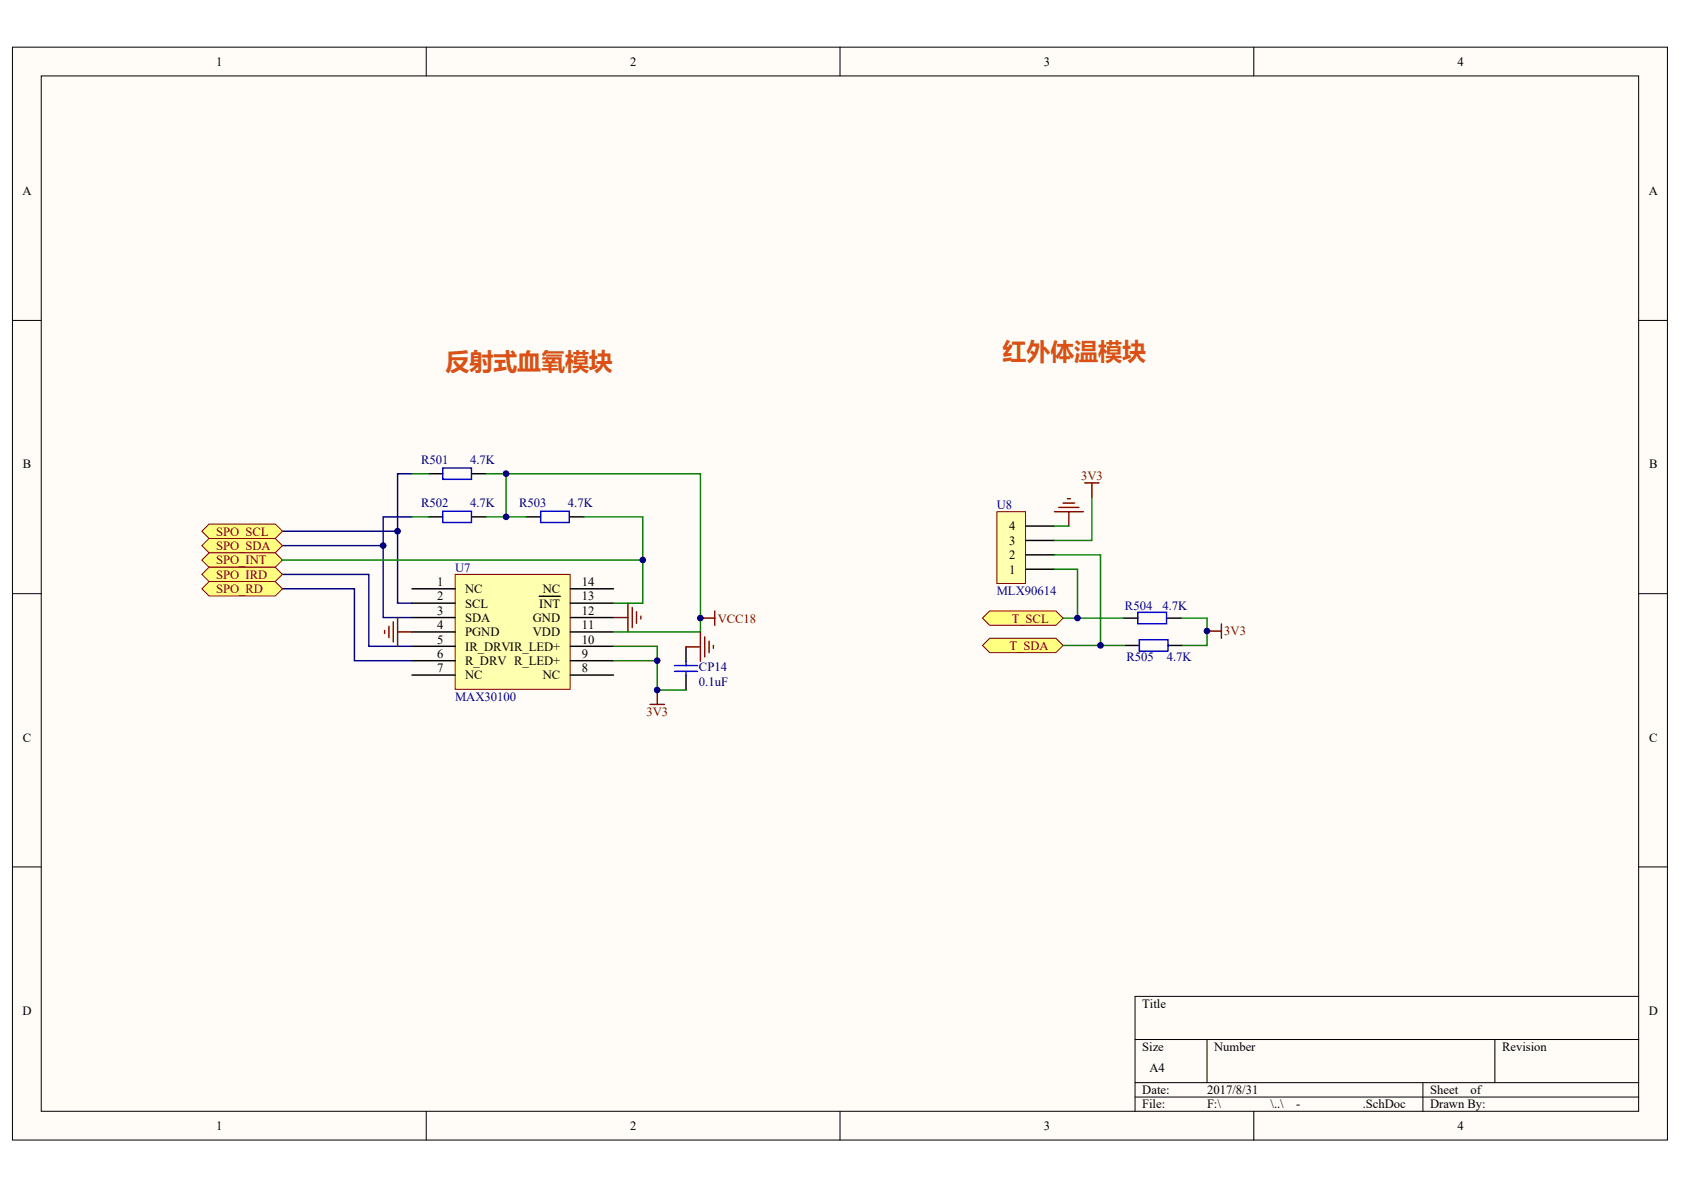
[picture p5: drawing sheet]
<svg xmlns="http://www.w3.org/2000/svg" width="297mm" height="210mm" viewBox="0 0 297 210" stroke-linecap="round" stroke-linejoin="round" font-family="sans-serif">
<g fill="#fffcf8" stroke="#000" stroke-width=".18">
<path d="M2.2 8.3h291.9v192.8h-291.9z"/>
<path d="M7.3 13.4h281.7v182.6h-281.7z"/>
</g>
<g fill="none" stroke="#000" stroke-width=".18">
<path d="M75.2 8.3v5.1M148.2 8.3v5.1M221.2 8.3v5.1M2.2 56.5h5.1M289.1 56.5h5M2.2 104.7h5.1M289.1 104.7h5M2.2 152.9h5.1M289.1 152.9h5M289.1 175.7h-88.9v20.3M75.2 196v5.1M148.2 196v5.1"/>
<path d="M200.2 183.4h88.9M200.2 191h88.9M200.2 193.5h88.9M212.9 183.4v7.6M221.2 196v5.1M251 191v5M263.7 183.4v7.6"/>
</g>
<path d="M80.3 101.3h20.3v20.3h-20.3z" fill="#ffffb0" stroke="#800000" stroke-width=".18"/>
<g fill="none" stroke="#000" stroke-width=".25">
<path d="M72.7 103.9h7.6M72.7 106.4h7.6M72.7 108.9h7.6M72.7 111.5h7.6M72.7 114h7.6M72.7 116.5h7.6M72.7 119.1h7.6M95.1 105.2h3.7M100.6 103.9h7.6M100.6 106.4h7.6M100.6 108.9h7.6M100.6 111.5h7.6"/>
<path d="M100.6 114h7.6M100.6 116.5h7.6M100.6 119.1h7.6M121 114.1v2.5M121 119.2v2.5"/>
</g>
<path d="M49.8 93.7h20.3M49.8 96.2h17.8M72.7 83.6h-2.6v22.8h2.6M72.7 91.2h-5.1v17.7h5.1M49.8 101.3h15.3v12.7h7.6M49.8 103.9h12.7v12.6h10.2" fill="none" stroke="#000080" stroke-width=".25"/>
<g fill="none" stroke="#800000" stroke-width=".25">
<path d="M67.8 111.2v.5M68.6 110.5v2M69.4 109.7v3.5M70.1 108.9v5.1M70.1 111.5h2.6M108.2 108.9h2.5M110.7 106.4v5.1M111.5 107.2v3.5M112.3 107.9v2M113 108.7v.5M123.5 109h2.6M126.1 107.8v2.5"/>
<path d="M114.7 124.3h2.5M115.9 121.7v2.6"/>
</g>
<path d="M108.2 114h7.7v2.5M108.2 116.5h7.7v5.2h5.1" fill="none" stroke="#008000" stroke-width=".25"/>
<path d="M119 118.4h4M119 117.4h4M121 116.6v.8M121 118.4v.8" fill="none" stroke="#00f" stroke-width=".25"/>
<g fill="#ffff80" stroke="#800000" stroke-width=".18">
<path d="M35.6 93.7l1.3-1.3h11.7l1.2 1.3-1.2 1.3h-11.7z" fill-rule="evenodd"/>
<path d="M35.6 96.2l1.3-1.2h11.7l1.2 1.2-1.2 1.3h-11.7z" fill-rule="evenodd"/>
<path d="M35.6 98.8l1.3-1.3h11.7l1.2 1.3-1.2 1.3h-11.7z" fill-rule="evenodd"/>
<path d="M35.6 101.3l1.3-1.2h11.7l1.2 1.2-1.2 1.3h-11.7z" fill-rule="evenodd"/>
<path d="M35.6 103.9l1.3-1.3h11.7l1.2 1.3-1.2 1.2h-11.7z" fill-rule="evenodd"/>
</g>
<path d="M175.8 90.3h5.1v12.6h-5.1z" fill="#ffffb0" stroke="#800000" stroke-width=".18"/>
<path d="M180.9 97.9h5.1M180.9 95.3h5.1M180.9 92.8h5.1M180.9 100.4h5.1" fill="none" stroke="#000" stroke-width=".25"/>
<path d="M186 90.3h5.1M186.8 89.5h3.5M187.5 88.7h2M188.3 88h.5M188.5 90.3v2.5M191.3 85.2h2.6M192.6 85.2v2.5" fill="none" stroke="#800000" stroke-width=".25"/>
<g fill="#ffff80" stroke="#800000" stroke-width=".18">
<path d="M173.3 113.9l1.3-1.3h11.6l1.3 1.3-1.3 1.2h-11.6z" fill-rule="evenodd"/>
<path d="M173.3 109l1.3-1.2h11.6l1.3 1.2-1.3 1.3h-11.6z" fill-rule="evenodd"/>
</g>
<path d="M75.6 83.6h2.5M75.6 91.2h2.5M83.2 83.6h2.5M83.2 91.2h2.5M92.8 91.2h2.6M100.4 91.2h2.6M198.2 109h2.5M198.4 113.9h2.6M205.8 109h2.5M206.1 113.9h2.5" fill="none" stroke="#000" stroke-width=".25"/>
<path d="M78.1 82.5h5.1v2.1h-5.1zM78.1 90.2h5.1v2h-5.1zM95.4 90.2h5v2h-5zM200.7 108h5.1v2h-5.1zM201 112.8h5v2h-5z" fill="none" stroke="#00f" stroke-width=".25"/>
<g fill="none" stroke="#008000" stroke-width=".25">
<path d="M72.7 83.6h2.9M72.7 91.2h2.9M85.7 83.6h37.8v27.9h-15.3M85.7 91.2h7.1M89.3 83.6v7.6M103 91.2h10.4v7.6h-63.6M113.4 98.8v7.6h-5.2M186 97.9h8.1v16M186 92.8h2.5M192.6 87.7v7.6h-6.6M186 100.4h4.1v8.6M187.5 109h10.7"/>
<path d="M187.5 113.9h10.9M208.3 109h4.6v4.9h-4.3"/>
</g>
<path d="M121 114.1h2.5M123.5 111.6v5M124.3 112.3v3.6M125.1 113.1v2M125.8 113.9v.5M212.9 111.3h2.5M215.4 110v2.6" fill="none" stroke="#800000" stroke-width=".25"/>
<g fill="#000080" stroke="#000080" stroke-width=".18">
<circle cx="67.6" cy="96.2" r=".49"/>
<circle cx="70.1" cy="93.7" r=".49"/>
<circle cx="89.3" cy="91.2" r=".49"/>
<circle cx="89.3" cy="83.5" r=".49"/>
<circle cx="113.4" cy="98.8" r=".49"/>
<circle cx="115.9" cy="121.7" r=".49"/>
<circle cx="115.9" cy="116.5" r=".49"/>
<circle cx="123.5" cy="109" r=".49"/>
<circle cx="190" cy="109" r=".49"/>
<circle cx="194.1" cy="113.8" r=".49"/>
<circle cx="212.9" cy="111.3" r=".49"/>
</g>
<g font-size="4.2" fill="#de4f16">
<text x="78.6" y="65.3">反射式血氧模块</text>
<text x="176.9" y="63.5">红外体温模块</text>
</g>
<g font-size="2.2">
<text x="38.1" y="11.6">1</text>
<text x="111.1" y="11.6">2</text>
<text x="184.1" y="11.6">3</text>
<text x="257.1" y="11.6">4</text>
<text x="3.9" y="34.4">A</text>
<text x="290.8" y="34.4">A</text>
<text x="4" y="82.6">B</text>
<text x="290.9" y="82.6">B</text>
<text x="178" y="93.6">4</text>
<text x="178" y="101.2">1</text>
<text x="178" y="98.6">2</text>
<text x="178" y="96.1">3</text>
<text x="77.1" y="103.4">1</text>
<text x="77.1" y="105.9">2</text>
<text x="82.1" y="104.6">NC</text>
<text x="82.1" y="107.2">SCL</text>
<text x="95.1" y="107.2">INT</text>
<text x="95.7" y="104.6">NC</text>
<text x="102.6" y="105.9">13</text>
<text x="102.6" y="103.4">14</text>
<text x="77.1" y="108.4">3</text>
<text x="77.1" y="111">4</text>
<text x="77.1" y="113.5">5</text>
<text x="82.1" y="109.7">SDA</text>
<text x="82.1" y="112.2">PGND</text>
<text x="94" y="112.2">VDD</text>
<text x="94" y="109.7">GND</text>
<text x="102.6" y="113.5">10</text>
<text x="102.6" y="111">11</text>
<text x="102.6" y="108.4">12</text>
<text x="77.1" y="116">6</text>
<text x="77.1" y="118.6">7</text>
<text x="82.1" y="114.8">IR_DRVIR_LED+</text>
<text x="82.1" y="117.3">R_DRV R_LED+</text>
<text x="82.1" y="119.8">NC</text>
<text x="95.7" y="119.8">NC</text>
<text x="102.6" y="118.6">8</text>
<text x="102.6" y="116">9</text>
<text x="4" y="130.8">C</text>
<text x="290.9" y="130.8">C</text>
<text x="3.9" y="179">D</text>
<text x="201.5" y="177.7">Title</text>
<text x="290.8" y="179">D</text>
<text x="201.5" y="185.3">Size</text>
<text x="214.2" y="185.3">Number</text>
<text x="264.9" y="185.3">Revision</text>
<text x="202.8" y="189.2">A4</text>
<text x="201.5" y="193">Date:</text>
<text x="201.5" y="195.5">File:</text>
<text x="212.9" y="193">2017/8/31</text>
<text x="212.9" y="195.5">F:\</text>
<text x="224.1" y="195.5">\..\</text>
<text x="228.7" y="195.5">-</text>
<text x="240.4" y="195.5">.SchDoc</text>
<text x="252.3" y="193">Sheet</text>
<text x="252.3" y="195.5">Drawn By:</text>
<text x="259.4" y="193">of</text>
<text x="38.1" y="199.3">1</text>
<text x="111.1" y="199.3">2</text>
<text x="184.1" y="199.3">3</text>
<text x="257.1" y="199.3">4</text>
</g>
<g font-size="2.2" fill="#000080">
<text x="74.3" y="81.8">R501</text>
<text x="82.9" y="81.8">4.7K</text>
<text x="74.3" y="89.4">R502</text>
<text x="82.9" y="89.4">4.7K</text>
<text x="91.6" y="89.4">R503</text>
<text x="100.2" y="89.4">4.7K</text>
<text x="175.8" y="89.8">U8</text>
<text x="80.3" y="100.8">U7</text>
<text x="175.8" y="105">MLX90614</text>
<text x="198.4" y="107.5">R504</text>
<text x="205" y="107.5">4.7K</text>
<text x="123.3" y="118.4">CP14</text>
<text x="198.7" y="116.7">R505</text>
<text x="205.8" y="116.7">4.7K</text>
<text x="80.3" y="123.7">MAX30100</text>
<text x="123.3" y="121">0.1uF</text>
</g>
<g font-size="2.2" fill="#800000">
<text x="190.7" y="84.7">3V3</text>
<text x="38.1" y="94.5">SPO_SCL</text>
<text x="38.1" y="97">SPO_SDA</text>
<text x="38.1" y="99.6">SPO_INT</text>
<text x="38.1" y="102.1">SPO_IRD</text>
<text x="38.1" y="104.6">SPO_RD</text>
<text x="126.6" y="109.8">VCC18</text>
<text x="178.5" y="109.8">T_SCL</text>
<text x="216" y="112.1">3V3</text>
<text x="178.1" y="114.6">T_SDA</text>
<text x="114" y="126.2">3V3</text>
</g>
</svg>
